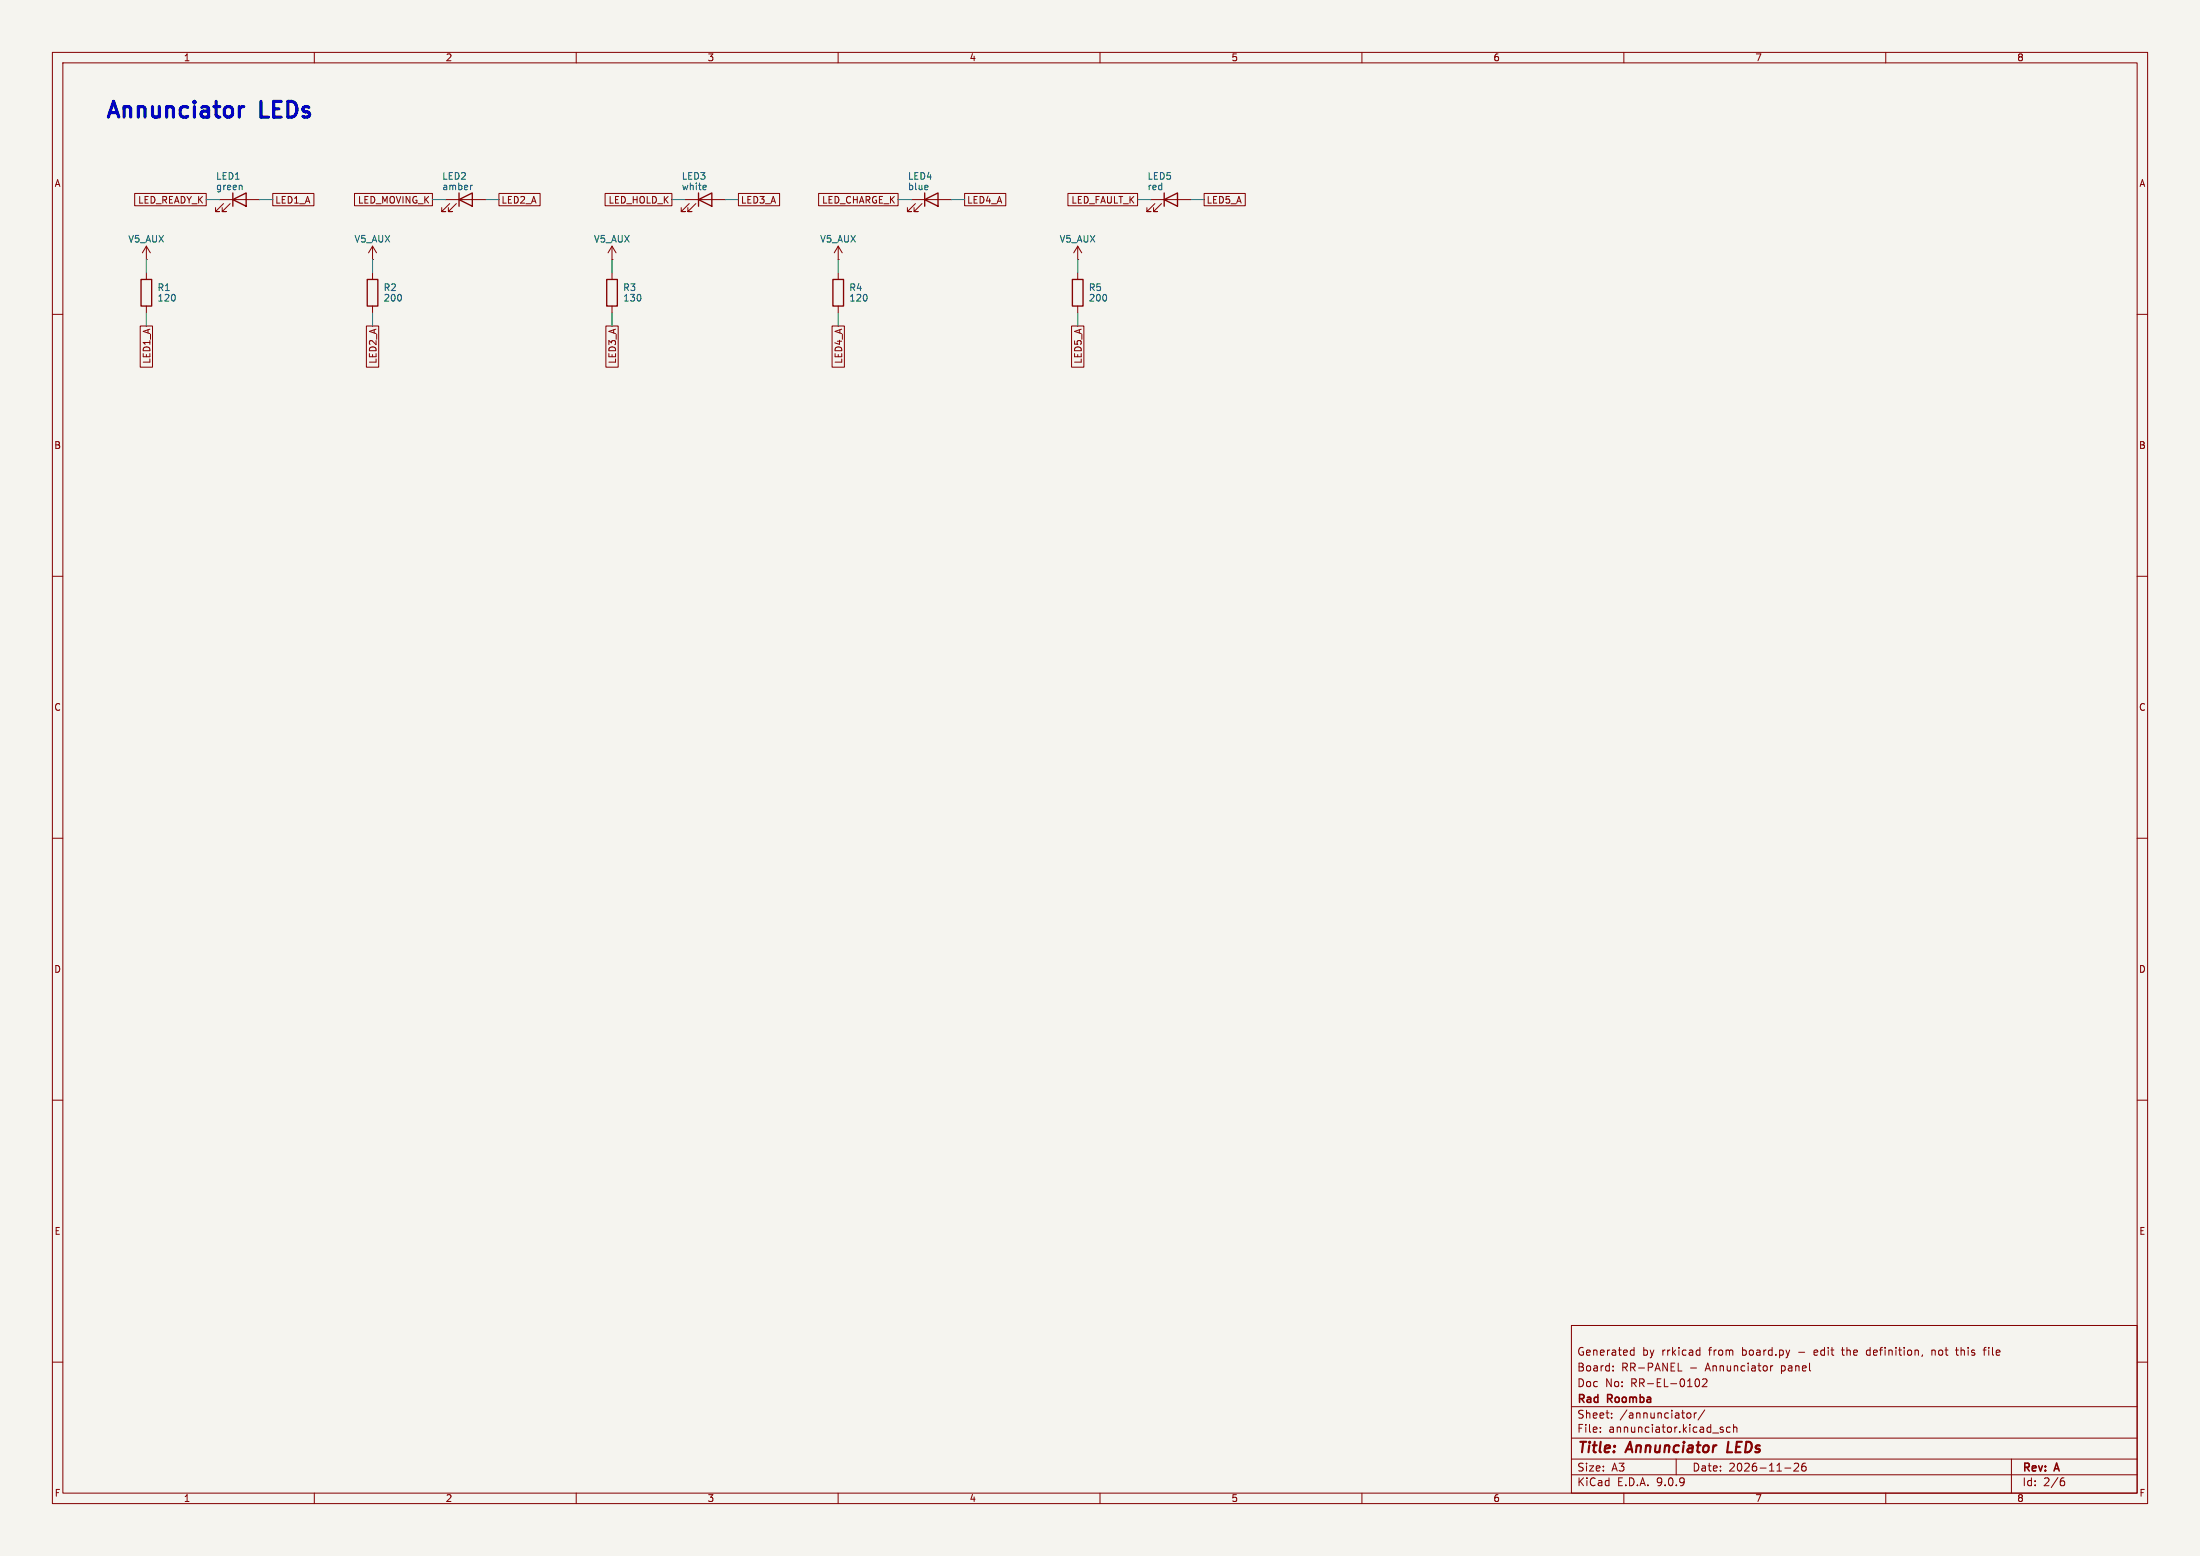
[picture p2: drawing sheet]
<svg xmlns="http://www.w3.org/2000/svg" width="420mm" height="297mm" viewBox="0 0 420 297" stroke-linecap="round" stroke-linejoin="round" font-family="sans-serif">
<path d="M0 0h420v297h-420z" fill="#f5f4ef" stroke="#f5f4ef" stroke-width=".19"/>
<g fill="none" stroke="#840000" stroke-width=".19">
<path d="M10 10h400v277h-400zM12 12h396v273h-396zM60 10v2M110 10v2M160 10v2M210 10v2M260 10v2M310 10v2M360 10v2M25.7 36.9h13.7v2.4h-13.7zM41.9 38.1h7.6M42.7 38.9l-1.6 1.5h.8h-.8v-.8"/>
<path d="M43.9 38.9l-1.5 1.5h.8h-.8v-.8M52.1 36.9h7.8v2.4h-7.8zM67.7 36.9h14.8v2.4h-14.8zM85.1 38.1h7.6M85.9 38.9l-1.6 1.5h.8h-.8v-.8M87.1 38.9l-1.5 1.5h.8h-.8v-.8M95.2 36.9h7.9v2.4h-7.9zM115.5 36.9h12.8v2.4h-12.8zM130.8 38.1h7.6M131.6 38.9l-1.6 1.5h.8h-.8v-.8M132.8 38.9l-1.5 1.5h.8h-.8v-.8M141 36.9h7.8v2.4h-7.8z"/>
<path d="M156.3 36.9h15.1v2.4h-15.1zM174 38.1h7.6M174.8 38.9l-1.6 1.5h.8h-.8v-.8M176 38.9l-1.5 1.5h.8h-.8v-.8M184.1 36.9h7.9v2.4h-7.9zM203.9 36.9h13.3v2.4h-13.3zM219.7 38.1h7.6M220.5 38.9l-1.6 1.5h.8h-.8v-.8M221.7 38.9l-1.5 1.5h.8h-.8v-.8M229.9 36.9h7.8v2.4h-7.8zM27.9 49.5h.1M27.9 47l-.7 1.3"/>
<path d="M27.9 47l.8 1.3M27.9 47v2.5M27.9 52.1v1.2M27.9 58.4v1.3M71.1 49.5h.1M71.1 47v2.5M71.1 52.1v1.2M71.1 58.4v1.3M71.1 47l-.7 1.3M71.1 47l.8 1.3M116.8 49.5h.1M116.8 47l-.7 1.3"/>
<path d="M116.8 47l.8 1.3M116.8 47v2.5M116.8 52.1v1.2M116.8 58.4v1.3M160 49.5h.1M160 47v2.5M160 52.1v1.2M160 58.4v1.3M160 47l-.7 1.3M160 47l.8 1.3M205.7 49.5h.1M205.7 47v2.5"/>
<path d="M205.7 52.1v1.2M205.7 58.4v1.3M205.7 47l-.7 1.3M205.7 47l.8 1.3M10 60h2M26.8 62.2h2.3v7.9h-2.3zM69.9 62.2h2.4v7.9h-2.4zM115.7 62.2h2.3v7.9h-2.3zM158.8 62.2h2.4v7.9h-2.4zM204.6 62.2h2.3v7.9h-2.3zM408 60h2M10 110h2"/>
<path d="M408 110h2M10 160h2M408 160h2M10 210h2M408 210h2M300 253h108v32h-108zM311.4 258.6h.5M311.4 257.8h.5M311.9 257.2v1.5M324.1 257.7l.4 .1M324.5 258.6l-.4 .1M324.5 257.2v1.5"/>
<path d="M351.5 257.7h.6M356.6 257.7l-.3 .3v.4l.3 .3M367 258.6l-.1 .3M368.8 257.7v1M369.2 257.7l-.4 .1M373.3 257.7h.6M373.5 257.2v1.3l.4 .2M378.6 257.7h.6M379.2 257.2l-.4 .2v1.3M10 260h2M300 278.5h108M300 274.5h108"/>
<path d="M300 268.5h108M305.5 273.2v.2M305.5 272.5v.1M307.7 270.5v.2M307.7 269.8v.1M307.9 261.5v.2M307.9 260.8v.1M320 278.5v3M320.4 261.7h.7M322 270l.3-.3 .4 .1 .1 .2-.1 .6-.4 .1-.3-.3M323.4 269.7v1M323.6 263.8l.1-.5 .2-.1a.8 .8 0 0 1 .6 .7 .8 .8 0 0 1-.6 .8l-.2-.2-.1-.4"/>
<path d="M323.9 269.7l-.3 .1-.2 .2M325 263.3l.6-.1 .2 .1 .1 .3-1 1.1h1M325.4 269.1l-1.2 1.9M328.4 272.8l.5 .2 .1 .2-.2 .2-.4-.1M328.4 272.5h.5M330.3 272.5l-.4-.1-.3 .3 .1 .6h.6M330.9 272.5l.3-.1 .3 .1 .1 .9M330.9 271.9v1.5M338 260.7v1M338.4 260.7l-.2 .1-.2 .2M342.5 279.4l.6-.1 .2 .1 .1 .3-1 1.1h1M344.7 279.3a.59 .59 0 0 0-.8 .6v.6l.2 .2 .4 .1 .2-.2 .1-.5-.1-.2h-.5l-.3 .2"/>
<path d="M384 278.5v6.5M408 260h2M60 285v2M110 285v2M160 285v2M210 285v2M260 285v2M300 281.5h108M310 285v2M340.7 280.2h1.2M360 285v2M393.6 282.7h.4l.2 .2-.1 .5-.5 .2"/>
<path d="M394 282.1l-.4 .1"/>
</g>
<path d="M330 275.2l-.3 2h1" fill="none" stroke="#840000" stroke-width=".4"/>
<g fill="none" stroke="#840000" stroke-width=".25">
<path d="M44.4 38.1l2.6-1.3v2.6zM44.4 36.8v2.6M87.6 38.1l2.6-1.3v2.6zM87.6 36.8v2.6M133.3 38.1l2.6-1.3v2.6zM133.3 36.8v2.6M176.5 38.1l2.6-1.3v2.6zM176.5 36.8v2.6M222.2 38.1l2.6-1.3v2.6zM222.2 36.8v2.6M26.9 53.3h2.1v5.1h-2.1zM70.1 53.3h2v5.1h-2z"/>
<path d="M115.8 53.3h2.1v5.1h-2.1zM159 53.3h2v5.1h-2zM204.7 53.3h2.1v5.1h-2.1z"/>
</g>
<path d="M46.2 35.4v.8M90.2 35.4h-.3M134.6 35.4l.2 .3-.6 .1M134.8 36.1l-.2 .1M177.1 35.4v.3l-.6 .1" fill="none" stroke="#006464" stroke-width=".19"/>
<g fill="none" stroke="#009600" stroke-width=".19">
<path d="M39.4 38.1h2.5M49.5 38.1h2.6M82.5 38.1h2.6M92.7 38.1h2.5M128.3 38.1h2.5M138.4 38.1h2.6M171.4 38.1h2.6M181.6 38.1h2.5M217.2 38.1h2.5M227.3 38.1h2.6M27.9 49.5v2.6M27.9 59.7v2.5"/>
<path d="M71.1 49.5v2.6M71.1 59.7v2.5M116.8 49.5v2.6M116.8 59.7v2.5M160 49.5v2.6M160 59.7v2.5M205.7 49.5v2.6M205.7 59.7v2.5"/>
</g>
<path d="M46.5 20.4l-.5 .1" fill="none" stroke="#0000c2" stroke-width=".6"/>
<g font-size="4.2" fill="#0000c2">
<text x="20" y="22.8">Annunciator</text>
<text x="49.9" y="22.8">LEDs</text>
</g>
<g font-size="2.8" fill="#840000">
<text x="301" y="277.9">Title:</text>
<text x="310.6" y="277.9">Annunciator</text>
<text x="330.6" y="277.9">LEDs</text>
</g>
<g font-size="2.1" fill="#840000">
<text x="301" y="262">Board:</text>
<text x="301" y="259">Generated</text>
<text x="309.5" y="262">RR-PANEL</text>
<text x="313.5" y="259">by</text>
<text x="317.3" y="259">rrkicad</text>
<text x="322.6" y="262">-</text>
<text x="325.7" y="262">Annunciator</text>
<text x="326.4" y="259">from</text>
<text x="332.8" y="259">board.py</text>
<text x="340.3" y="262">panel</text>
<text x="343.7" y="259">-</text>
<text x="346.9" y="259">edit</text>
<text x="352.4" y="259">the</text>
<text x="357.2" y="259">definition,</text>
<text x="369.8" y="259">not</text>
<text x="374.6" y="259">this</text>
<text x="380.1" y="259">file</text>
<text x="301" y="268.2">Rad</text>
<text x="301" y="265">Doc</text>
<text x="306.4" y="265">No:</text>
<text x="306.9" y="268.2">Roomba</text>
<text x="311.4" y="265">RR-EL-0102</text>
<text x="301" y="273.7">File:</text>
<text x="301" y="271">Sheet:</text>
<text x="307.1" y="273.7">annunciator.kicad_sch</text>
<text x="309.2" y="271">/annunciator/</text>
<text x="301" y="281.1">Size:</text>
<text x="307.6" y="281.1">A3</text>
<text x="323" y="281.1">Date:</text>
<text x="330" y="281.1">2026-11-26</text>
<text x="386" y="281.3">Rev:</text>
<text x="392.4" y="281.3">A</text>
<text x="301" y="283.9">KiCad</text>
<text x="308.7" y="283.9">E.D.A.</text>
<text x="316.3" y="283.9">9.0.9</text>
<text x="386" y="283.9">Id:</text>
<text x="390.1" y="283.9">2/6</text>
</g>
<g font-size="1.8" fill="#840000">
<text x="35" y="11.9">1</text>
<text x="85" y="11.9">2</text>
<text x="135" y="11.9">3</text>
<text x="185" y="11.9">4</text>
<text x="235" y="11.9">5</text>
<text x="285" y="11.9">6</text>
<text x="335" y="11.9">7</text>
<text x="385" y="11.9">8</text>
<text x="10.3" y="35.9">A</text>
<text x="408.3" y="35.9">A</text>
<text x="26.3" y="39.1">LED_READY_K</text>
<text x="52.5" y="39.1">LED1_A</text>
<text x="68.2" y="39.1">LED_MOVING_K</text>
<text x="95.6" y="39.1">LED2_A</text>
<text x="116.1" y="39.1">LED_HOLD_K</text>
<text x="141.4" y="39.1">LED3_A</text>
<text x="156.8" y="39.1">LED_CHARGE_K</text>
<text x="184.5" y="39.1">LED4_A</text>
<text x="204.4" y="39.1">LED_FAULT_K</text>
<text x="230.3" y="39.1">LED5_A</text>
<text x="28.9" y="69.5" transform="rotate(-90 28.9 69.5)">LED1_A</text>
<text x="72.1" y="69.5" transform="rotate(-90 72.1 69.5)">LED2_A</text>
<text x="117.8" y="69.5" transform="rotate(-90 117.8 69.5)">LED3_A</text>
<text x="161" y="69.5" transform="rotate(-90 161 69.5)">LED4_A</text>
<text x="206.7" y="69.5" transform="rotate(-90 206.7 69.5)">LED5_A</text>
<text x="10.3" y="85.9">B</text>
<text x="408.2" y="85.9">B</text>
<text x="10.3" y="135.9">C</text>
<text x="408.2" y="135.9">C</text>
<text x="10.3" y="185.9">D</text>
<text x="408.2" y="185.9">D</text>
<text x="10.3" y="235.9">E</text>
<text x="408.3" y="235.9">E</text>
<text x="10.3" y="285.9">F</text>
<text x="35" y="286.9">1</text>
<text x="85" y="286.9">2</text>
<text x="135" y="286.9">3</text>
<text x="185" y="286.9">4</text>
<text x="235" y="286.9">5</text>
<text x="285" y="286.9">6</text>
<text x="335" y="286.9">7</text>
<text x="385" y="286.9">8</text>
<text x="408.3" y="285.9">F</text>
</g>
<g font-size="1.8" fill="#006464">
<text x="41.2" y="34.5">LED1</text>
<text x="84.3" y="34.5">LED2</text>
<text x="130.1" y="34.5">LED3</text>
<text x="173.2" y="34.5">LED4</text>
<text x="219" y="34.5">LED5</text>
<text x="41.2" y="36.5">green</text>
<text x="84.3" y="36.5">amber</text>
<text x="130.1" y="36.5">white</text>
<text x="173.2" y="36.5">blue</text>
<text x="219" y="36.5">red</text>
<text x="24.4" y="46.5">V5_AUX</text>
<text x="67.6" y="46.5">V5_AUX</text>
<text x="113.3" y="46.5">V5_AUX</text>
<text x="156.5" y="46.5">V5_AUX</text>
<text x="202.2" y="46.5">V5_AUX</text>
<text x="30" y="55.7">R1</text>
<text x="30" y="57.7">120</text>
<text x="73.1" y="55.7">R2</text>
<text x="73.1" y="57.7">200</text>
<text x="118.9" y="55.7">R3</text>
<text x="118.9" y="57.7">130</text>
<text x="162" y="55.7">R4</text>
<text x="162" y="57.7">120</text>
<text x="207.8" y="55.7">R5</text>
<text x="207.8" y="57.7">200</text>
</g>
</svg>
